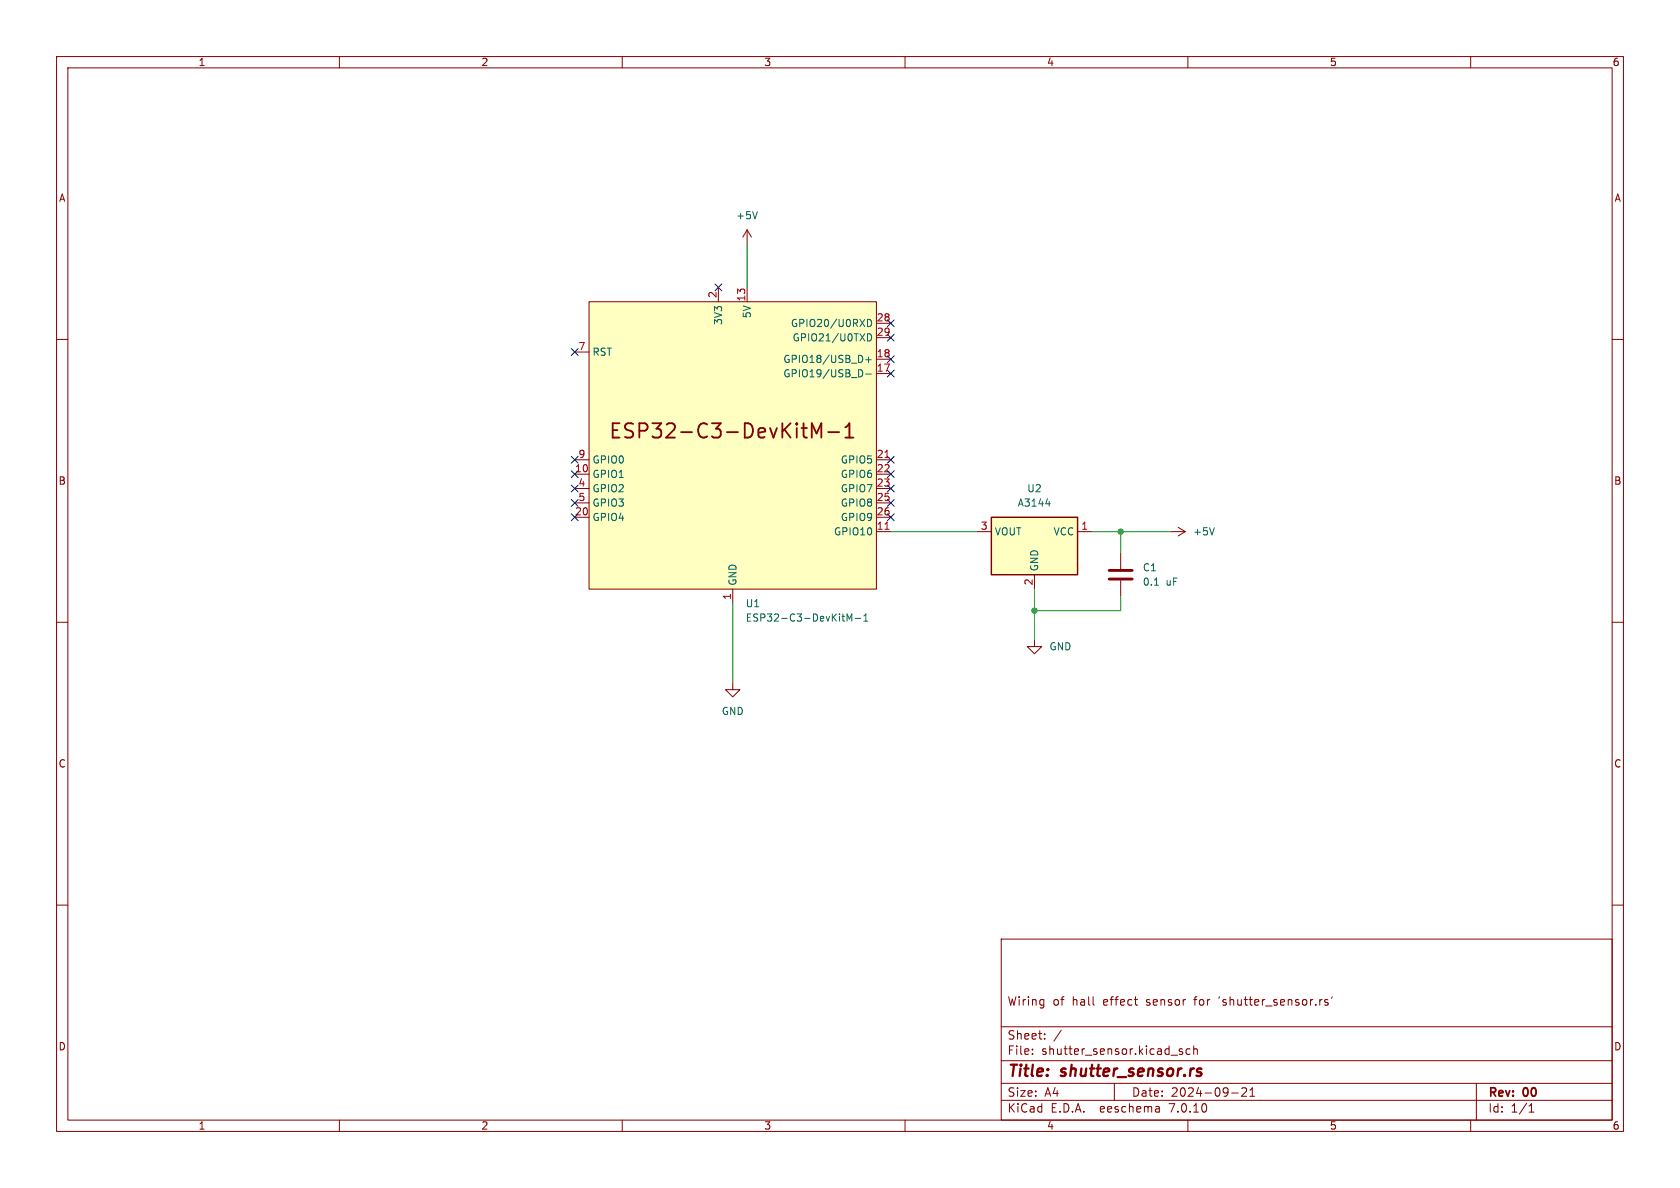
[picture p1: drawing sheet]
<svg xmlns="http://www.w3.org/2000/svg" width="297mm" height="210mm" viewBox="0 0 297 210" stroke-linecap="round" stroke-linejoin="round" font-family="sans-serif">
<g fill="none" stroke="#840000" stroke-width=".18">
<path d="M10 10h277v190h-277zM12 12h273v186h-273zM60 10v2M110 10v2M160 10v2M210 10v2M260 10v2M10 60h2M104.1 53.3h50.8v50.8h-50.8zM127 50.8v2.5M132.1 40.6v2.6M132.1 50.8v2.5"/>
<path d="M132.1 40.6l-.8 1.3M132.1 40.6l.7 1.3M154.9 57.2h2.6M154.9 59.7h2.6M285 60h2M101.6 62.2h2.5M154.9 66h2.6M154.9 63.5h2.6M101.6 83.8h2.5M101.6 91.4h2.5M101.6 81.3h2.5M101.6 86.4h2.5"/>
<path d="M101.6 88.9h2.5M154.9 94h2.6M154.9 83.8h2.6M154.9 91.4h2.6M154.9 81.3h2.6M154.9 86.4h2.6M154.9 88.9h2.6M172.7 94h2.6M190.5 94h2.5M198.1 97.8v2.8M207 94h2.5M208.3 93.2l1.2 .8"/>
<path d="M209.5 94l-1.2 .7M10 110h2M129.5 104.1v2.6M182.9 113v1.3h1.2l-1.2 1.3-1.3-1.3h1.3M182.9 101.6v2.5M198.1 102.6v2.8M285 110h2M129.5 120.7v1.2h1.3l-1.3 1.3-1.2-1.3h1.2M10 160h2M285 160h2M177 166h108v32h-108zM193.3 177.6l.2 .1"/>
<path d="M200.5 176.7h.6M201 177.7h.1M233.7 176.7l-.2 .1M234.7 176.8l-.3-.1-.2 .2v.2l.5 .2v.3h-.5M235.5 176.2l-.1 .3M60 198v2M110 198v2M160 198v2M177 194.5h108M177 191.5h108M177 187.5h108M177 181.5h108"/>
<path d="M182.5 186.3v.1M182.5 185.5v.1M184.7 183.6v.1M184.7 182.8v.1M187.6 182.1l-1.3 2M197 191.5v3M204.9 195.7l.1 .9M205 196.5l-.2 .1M205 196h-.2M209 185.5l-.3-.1-.2 .2v.2l.5 .2v.3h-.5M210 198v2M210.4 185.5l-.4-.1-.3 .3v.4l.1 .2h.6"/>
<path d="M211 185.5l.2-.1 .4 .1 .1 .9M211 184.9v1.5M217.7 193.2h1.2M219.5 192.4l.6-.1 .2 .1 .1 .3-.9 1.1h.9M221 193.8h.8M221 192.7l.4-.4v1.5M260 198v2M261 191.5v6.5M270.3 196.6h.9M270.3 195.5l.4-.4v1.5"/>
</g>
<path d="M212.1 189.5l.3 .3-.1 .3-.2 .1M212.2 188.9l.2 .1" fill="none" stroke="#840000" stroke-width=".4"/>
<g fill="#ffffc2" stroke="#ffffc2" stroke-width=".18">
<path d="M175.3 91.4h15.2v10.2h-15.2z"/>
<path d="M104.1 53.3h50.8v50.8h-50.8z"/>
</g>
<path d="M175.3 91.4h15.2v10.2h-15.2z" fill="none" stroke="#840000" stroke-width=".25"/>
<g fill="none" stroke="#006464" stroke-width=".18">
<path d="M133.9 37.4l-.4 1.3M153.4 56.5a.64 .64 0 0 1 .7 .6 .64 .64 0 0 1-.7 .6zM153.4 59a.64 .64 0 0 1 .7 .6 .64 .64 0 0 1-.7 .7zM152.3 65.4l.2 .5-.2 .7M153.1 66.1h.9M153.1 63.6h.9M153.5 63.1v1M184.9 89.1h.8M214.7 93.3l-.4 1.3M148.8 109h.5M149.2 109.8h.1M149.7 109.8v-1.3l.5 .9 .4-.9v1.3"/>
<path d="M151.2 109.3h1M152.7 109.8h.7M152.7 108.9l.4-.4v1.3M204.1 103.4h.7"/>
</g>
<path d="M141.7 75.7h1M142.4 77.4h.3M143.5 77.4v-2.6l.9 1.8 .8-1.8v2.6M146.4 76.4h1.9M149.4 77.4h1.5M149.4 75.5l.8-.7v2.6" fill="none" stroke="#840000" stroke-width=".32"/>
<path d="M156.5 93.6h.7M156.5 80.9h.7" fill="none" stroke="#a90000" stroke-width=".18"/>
<path d="M196.1 102.4h4.1M196.1 100.8h4.1" fill="none" stroke="#840000" stroke-width=".51"/>
<path d="M132.1 43.2v7.6M157.5 94h15.2M193 94h14M198.1 94v3.8M129.5 106.7v14M182.9 104.1v8.9M198.1 105.4v2.6h-15.2" fill="none" stroke="#009600" stroke-width=".18"/>
<g fill="none" stroke="#000084" stroke-width=".18">
<path d="M126.4 50.2l1.2 1.2M127.6 50.2l-1.2 1.2M156.9 56.5l1.2 1.3M156.9 59.1l1.2 1.2M158.1 56.5l-1.2 1.3M158.1 59.1l-1.2 1.2M101 61.6l1.2 1.2M102.2 61.6l-1.2 1.2M156.9 62.9l1.2 1.2M156.9 65.4l1.2 1.2M158.1 62.9l-1.2 1.2M158.1 65.4l-1.2 1.2"/>
<path d="M101 80.7l1.2 1.2M101 83.2l1.2 1.2M101 85.8l1.2 1.2M101 90.8l1.2 1.2M101 88.3l1.2 1.2M102.2 80.7l-1.2 1.2M102.2 83.2l-1.2 1.2M102.2 85.8l-1.2 1.2M102.2 90.8l-1.2 1.2M102.2 88.3l-1.2 1.2M156.9 85.8l1.2 1.2M156.9 90.8l1.2 1.2"/>
<path d="M156.9 83.2l1.2 1.2M156.9 88.3l1.2 1.2M156.9 80.7l1.2 1.2M158.1 85.8l-1.2 1.2M158.1 90.8l-1.2 1.2M158.1 83.2l-1.2 1.2M158.1 88.3l-1.2 1.2M158.1 80.7l-1.2 1.2"/>
</g>
<g fill="#009600" stroke="#009600" stroke-width=".18">
<circle cx="182.9" cy="108" r=".46"/>
<circle cx="198.1" cy="94" r=".46"/>
</g>
<text font-size="3.5" fill="#840000" x="107.5" y="77.9">ESP32-C3-DevKitM-1</text>
<g font-size="2.8" fill="#840000">
<text x="178" y="190.9">Title:</text>
<text x="187.7" y="190.9">shutter_sensor.rs</text>
</g>
<g font-size="2.1" fill="#840000">
<text x="178" y="178">Wiring</text>
<text x="186.1" y="178">of</text>
<text x="189.6" y="178">hall</text>
<text x="195.2" y="178">effect</text>
<text x="202.9" y="178">sensor</text>
<text x="211.6" y="178">for</text>
<text x="216" y="178">'shutter_sensor.rs'</text>
<text x="178" y="184">Sheet:</text>
<text x="178" y="186.7">File:</text>
<text x="184.1" y="186.7">shutter_sensor.kicad_sch</text>
<text x="178" y="196.9">KiCad</text>
<text x="178" y="194.1">Size:</text>
<text x="184.7" y="194.1">A4</text>
<text x="185.7" y="196.9">E.D.A.</text>
<text x="194.6" y="196.9">eeschema</text>
<text x="200" y="194.1">Date:</text>
<text x="207" y="196.9">7.0.10</text>
<text x="207" y="194.1">2024-09-21</text>
<text x="263" y="194.3">Rev:</text>
<text x="263" y="196.9">Id:</text>
<text x="267.1" y="196.9">1/1</text>
<text x="269.4" y="194.3">00</text>
</g>
<g font-size="1.8" fill="#840000">
<text x="35" y="11.9">1</text>
<text x="85" y="11.9">2</text>
<text x="135" y="11.9">3</text>
<text x="185" y="11.9">4</text>
<text x="235" y="11.9">5</text>
<text x="285" y="11.9">6</text>
<text x="10.3" y="35.9">A</text>
<text x="285.3" y="35.9">A</text>
<text x="10.3" y="85.9">B</text>
<text x="285.3" y="85.9">B</text>
<text x="10.3" y="135.9">C</text>
<text x="285.3" y="135.9">C</text>
<text x="10.3" y="185.9">D</text>
<text x="285.3" y="185.9">D</text>
<text x="35" y="199.9">1</text>
<text x="85" y="199.9">2</text>
<text x="135" y="199.9">3</text>
<text x="185" y="199.9">4</text>
<text x="235" y="199.9">5</text>
<text x="285" y="199.9">6</text>
</g>
<g font-size="1.8" fill="#006464">
<text x="130" y="39">+5V</text>
<text x="127.9" y="57.6" transform="rotate(-90 127.9 57.6)">3V3</text>
<text x="132.9" y="56.3" transform="rotate(-90 132.9 56.3)">5V</text>
<text x="139.7" y="58">GPIO20/U0RXD</text>
<text x="104.6" y="63.1">RST</text>
<text x="138.4" y="64.4">GPIO18/USB_D+</text>
<text x="140" y="60.6">GPIO21/U0TXD</text>
<text x="138.4" y="66.9">GPIO19/USB_D-</text>
<text x="104.6" y="82.1">GPIO0</text>
<text x="148.5" y="82.1">GPIO5</text>
<text x="104.6" y="84.7">GPIO1</text>
<text x="104.6" y="87.2">GPIO2</text>
<text x="104.6" y="89.8">GPIO3</text>
<text x="148.5" y="84.7">GPIO6</text>
<text x="148.5" y="87.2">GPIO7</text>
<text x="148.5" y="89.8">GPIO8</text>
<text x="179.8" y="89.8">A3144</text>
<text x="181.5" y="87.2">U2</text>
<text x="104.6" y="92.3">GPIO4</text>
<text x="147.3" y="94.8">GPIO10</text>
<text x="148.5" y="92.3">GPIO9</text>
<text x="175.8" y="94.8">VOUT</text>
<text x="186.2" y="94.8">VCC</text>
<text x="210.8" y="94.8">+5V</text>
<text x="183.7" y="101.1" transform="rotate(-90 183.7 101.1)">GND</text>
<text x="201.9" y="101.2">C1</text>
<text x="130.4" y="103.6" transform="rotate(-90 130.4 103.6)">GND</text>
<text x="131.7" y="107.5">U1</text>
<text x="201.9" y="103.7">0.1</text>
<text x="206.1" y="103.7">uF</text>
<text x="131.7" y="110.1">ESP32-C3-DevKitM-1</text>
<text x="185.4" y="115.2">GND</text>
<text x="127.5" y="126.6">GND</text>
</g>
<g font-size="1.8" fill="#a90000">
<text x="126.7" y="52.8" transform="rotate(-90 126.7 52.8)">2</text>
<text x="131.8" y="53.4" transform="rotate(-90 131.8 53.4)">13</text>
<text x="154.9" y="56.9">28</text>
<text x="154.9" y="59.4">29</text>
<text x="102.2" y="62">7</text>
<text x="154.9" y="65.8">17</text>
<text x="154.9" y="63.2">18</text>
<text x="101.6" y="83.6">10</text>
<text x="102.2" y="81">9</text>
<text x="154.9" y="81">21</text>
<text x="154.9" y="83.6">22</text>
<text x="102.2" y="86.1">4</text>
<text x="102.2" y="88.6">5</text>
<text x="154.9" y="86.1">23</text>
<text x="154.9" y="88.6">25</text>
<text x="101.6" y="91.2">20</text>
<text x="154.9" y="93.7">11</text>
<text x="154.9" y="91.2">26</text>
<text x="173.3" y="93.7">3</text>
<text x="191.1" y="93.7">1</text>
<text x="129.3" y="106.1" transform="rotate(-90 129.3 106.1)">1</text>
<text x="182.6" y="103.6" transform="rotate(-90 182.6 103.6)">2</text>
</g>
</svg>
